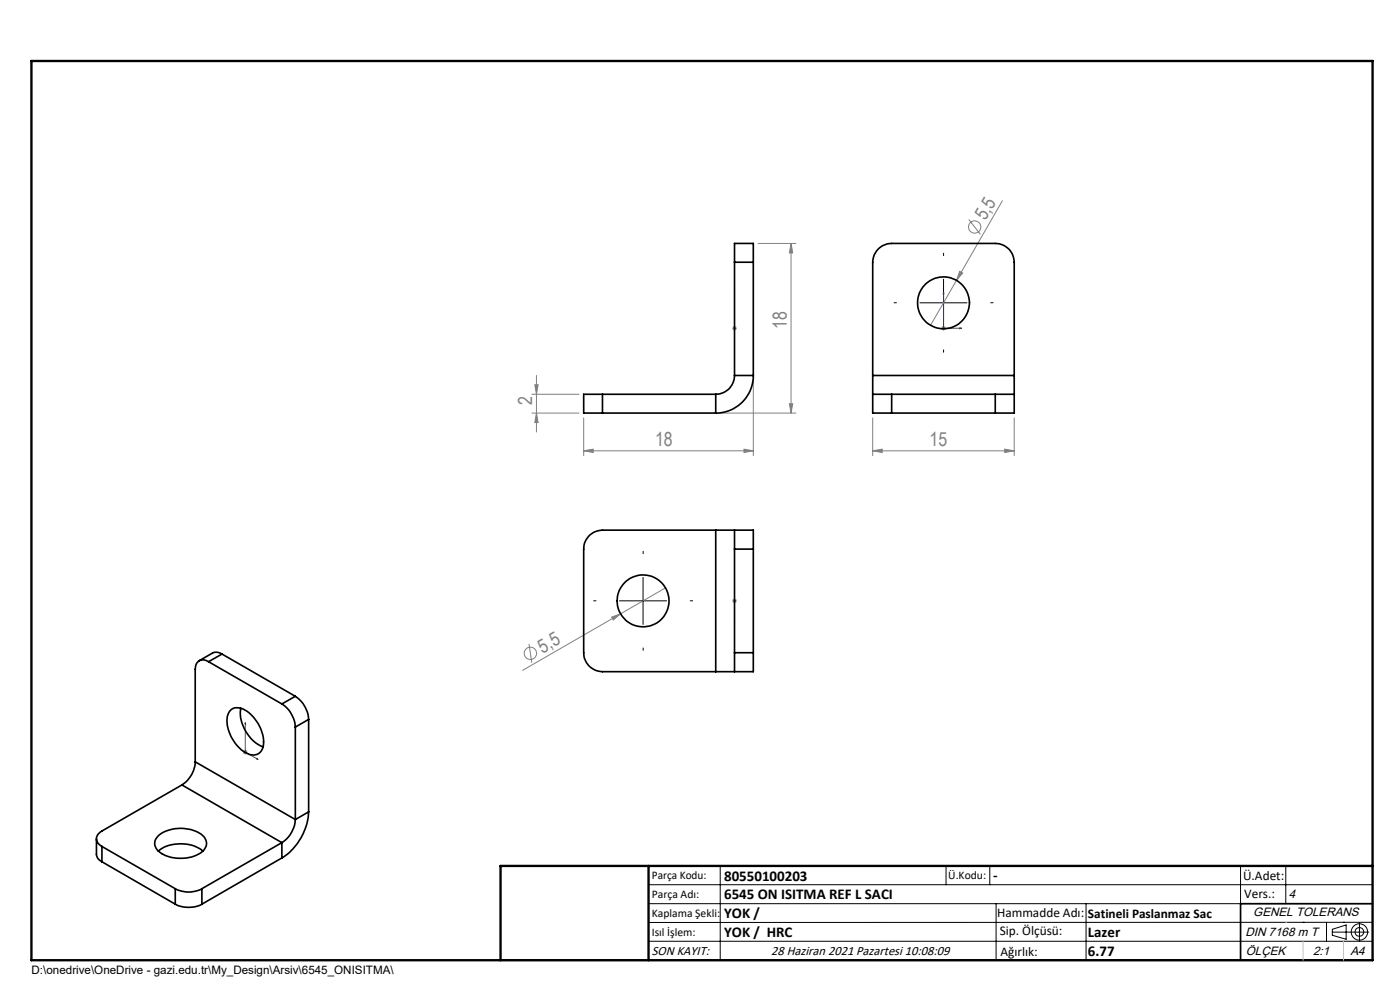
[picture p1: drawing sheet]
<svg xmlns="http://www.w3.org/2000/svg" width="297mm" height="210mm" viewBox="0 0 297 210" stroke-linecap="round" stroke-linejoin="round" font-family="sans-serif">
<g fill="none" stroke="#808080" stroke-width=".21">
<path d="M160.8 51.6h8M167.8 51.6l.4 2h-.7zM167.8 51.6v36M202.9 59.5l-5.5 9.5M203.6 57.6l.6 .3-1.3 1.6zM205.5 46.6l2.5 3.1M212.7 42.6l-9.8 16.9M113.8 79.6v12M155.3 69.6h1M155.5 69.3l.7 .7M155.8 69.1v1M156.2 69.3l-.7 .7"/>
<path d="M199.6 69.6h1.1M199.8 69.3l.7 .7M200.2 69.1v1M200.5 69.3l-.7 .7M112.8 87.6h10M112.8 83.6h10M113.5 81.6h.7l-.4 2zM113.8 87.6l.4 2h-.7zM123.8 95.6l2-.3v.7zM123.8 88.6v8.1M123.8 95.6h36M152.8 87.6h16"/>
<path d="M157.8 95.3l2 .3-2 .4zM159.8 80.6v16.1M167.5 85.6h.7l-.4 2zM185.1 95.6l2-.3v.7zM185.1 95.6h30.1M185.1 88.6v8.1M213.1 95.3l2.1 .3-2.1 .4zM215.2 88.6v8.1M112.2 136.6l.6 4M129.8 130.9l1.9-.7-1.6 1.3zM131.7 130.2l-20.8 12M141.2 124.7l-9.5 5.5"/>
<path d="M155.3 127.5h1M155.5 127.1l.7 .7M155.8 127v1M156.2 127.1l-.7 .7M51.5 159.6h1M51.7 159.2l.7 .7M52 159.1v.9M52.4 159.2l-.7 .7"/>
<circle cx="206.8" cy="48.1" r="1.31"/>
<circle cx="112.5" cy="138.6" r="1.32"/>
</g>
<g fill="none" stroke="#000" stroke-width=".21">
<path d="M200.2 59.2v10M195.2 64.2h9.9M131.4 127.5h10M136.4 122.5v10M137.6 187.7h153.6M137.6 191.7h153.6M137.6 199.7h153.6M152.8 183.7v20M200.7 183.7v4M210 183.7v4M211.3 191.7v12M230.4 191.7v12"/>
<path d="M263.2 183.7v20M272.8 183.7v8M276.4 195.6h.1M281.4 195.6v4.1M282.6 197.7h7.8M282.6 197.1l3-.9v3l-3-.8zM285 195.6h.1M288.4 195.8v3.8M291.2 195.6l-153.6 .1"/>
<circle cx="288.4" cy="197.7" r="1.74"/>
<circle cx="288.4" cy="197.7" r=".93"/>
</g>
<g fill="none" stroke="#00f" stroke-width=".21">
<path d="M155.8 69.5v.2zM155.8 61.9v.4v-.4M155.8 69.6h.1M155.8 61.9v7.7M200.2 61.9v.4h-.1zM200.2 61.9v7.7h3.8M203.6 69.5l.4 .1-.4 .1zM155.8 131.3v-.4v.4M155.8 127.4v.2zM155.8 127.5h.1M155.8 127.5v3.8M52 153.3l.1 .3-.1-.1z"/>
<path d="M52 153.3v6.3l2.8 1.5M54.5 160.9l.3 .2-.3-.1z"/>
</g>
<path d="M200.2 54.2v-.5M190.2 64.2h-.5M200.2 74.2v.5M210.2 64.2h.5M136.4 117.4v-.5M126.4 127.4h-.5M136.4 137.4v.5M146.4 127.4h.5" fill="none" stroke="#000" stroke-width=".21" stroke-dasharray="15.2 1.3 1.3 1.3"/>
<path d="M291.2 191.7h-28v12M106.2 203.7h185" fill="none" stroke="#000" stroke-width=".35"/>
<path d="M6.7 12.9h284.5v190.8h-284.5zM137.6 183.7v20M291.2 183.7h-185v20" fill="none" stroke="#000" stroke-width=".5"/>
<path d="M272.8 195.6h.1M276.4 199.7v4M285 199.7v4" fill="none" stroke="#c0c0c0" stroke-width=".21"/>
<g fill="#00f">
<path d="M54.5 160.9l.3 .2-.3-.1zM52 153.3l.1 .3-.1-.1zM155.8 69.5v.2zM155.8 61.9v.4z"/>
<path d="M155.8 130.9v.4zM155.8 127.4v.2z"/>
<path d="M203.6 69.5l.4 .1-.4 .1zM200.2 61.9v.4h-.1z"/>
</g>
<g fill="#808080">
<path d="M129.8 130.9l1.9-.7-1.6 1.3z"/>
<path d="M203.6 57.6l.6 .3-1.3 1.6z"/>
<path d="M157.8 95.3l2 .3-2 .4zM123.8 95.6l2-.3v.7z"/>
<path d="M167.5 85.6h.7l-.4 2zM167.8 51.6l.4 2h-.7zM113.8 87.6l.4 2h-.7zM113.5 81.6h.7l-.4 2z"/>
<path d="M185.1 95.6l2-.3v.7zM213.1 95.3l2.1 .3-2.1 .4z"/>
</g>
<g fill="none" stroke="#000" stroke-width=".35">
<path d="M155.8 55.6v-4h4v4M155.8 55.6v24M155.8 55.6h4M159.8 55.6v24M155.8 79.6a4 4 0 0 1-4 4M155.8 79.6h4M159.8 79.6a7.9 7.9 0 0 1-8 8M185.1 79.6v4M185.1 79.6v-24a4 4 0 0 1 4.1-4h21.9a4 4 0 0 1 4.1 4v24M185.1 79.6h30.1M215.2 79.6v4M127.8 83.6h-4v4h4"/>
<path d="M127.8 87.6h24M127.8 83.6v4M127.8 83.6h24M151.8 83.6v4M185.1 83.6v4h4.1M185.1 83.6h4.1M189.2 87.6h21.9M189.2 83.6h21.9M189.2 83.6v4M211.1 83.6h4.1M211.1 83.6v4M215.2 83.6v4h-4.1"/>
<path d="M151.8 112.5h4M151.8 112.5h-24a4 4 0 0 0-4 4v22a4 4 0 0 0 4 4h24M151.8 112.5v30M155.8 112.5h4v4M155.8 112.5v4M155.8 116.5v22M155.8 116.5h4M159.8 116.5v22M47.1 138.7a2.01 2.01 0 0 0-2-.2l-2.8 1.7M47.1 138.7l-2.9 1.7M47.1 138.7l15.6 9M155.8 138.5v4"/>
<path d="M155.8 138.5h4M159.8 138.5v4h-4M44.2 140.4a1.73 1.73 0 0 0-1.9-.2 1.73 1.73 0 0 0-.9 1.8v19.6M44.2 140.4l15.6 8.9M48.9 150.6a2.92 2.92 0 0 1 3.9 .6 7.8 7.8 0 0 1 2.9 7.6 2.3 2.3 0 0 1-3.6 .9 8 8 0 0 1-3.8-8zM51.1 150.2a8 8 0 0 0 4.7 8.2M59.8 149.3a6.3 6.3 0 0 1 2.9 4.9M62.7 147.7a6.4 6.4 0 0 1 2.8 4.9M62.7 154.2v19.6M62.7 147.7l-2.9 1.6M65.5 152.6l-2.8 1.6M65.5 152.6v19.6"/>
<path d="M151.8 142.5h4M20.5 177.9v3.3a1.81 1.81 0 0 0 1.1 1.6M21.6 179.6l15.6 8.9M21.6 179.6v3.2M33.5 177.4a7.8 7.8 0 0 1 9.7 0 2.23 2.23 0 0 1-.8 3.6 8.2 8.2 0 0 1-8.9-.5 2.07 2.07 0 0 1 0-3.1zM38.6 166.5l-17 9.8a1.74 1.74 0 0 0-1.1 1.6 1.74 1.74 0 0 0 1.1 1.7M38.6 166.5l21.2 12.2M41.4 161.6a6.1 6.1 0 0 1-2.8 4.9M41.4 161.6l21.3 12.2M59.8 178.7l-17 9.8M59.8 178.7v3.3M62.7 173.8a6.3 6.3 0 0 1-2.9 4.9"/>
<path d="M65.5 172.2a12.4 12.4 0 0 1-5.7 9.8M65.5 172.2l-2.8 1.6M21.6 182.8l15.6 9M33.6 180.5a8 8 0 0 1 9.4 0M37.2 188.5a6 6 0 0 0 5.6 0M37.2 191.8a6.2 6.2 0 0 0 5.6 0M37.2 188.5v3.3M42.8 188.5v3.3M59.8 182l-17 9.8"/>
<circle cx="200.2" cy="64.2" r="5.5"/>
<circle cx="136.4" cy="127.5" r="5.5"/>
</g>
<g font-size="4.1" fill="#808080">
<text x="209.1" y="47" transform="rotate(-60 209.1 47)">5,5</text>
<text x="166.9" y="69.7" transform="rotate(-90 166.9 69.7)">18</text>
<text x="112.9" y="85.9" transform="rotate(-90 112.9 85.9)">2</text>
<text x="139" y="94.7">18</text>
<text x="197.2" y="94.7">15</text>
<text x="115.1" y="138.7" transform="rotate(-30 115.1 138.7)">5,5</text>
</g>
<g font-size="3.2">
<text x="153.6" y="186.8">80550100203</text>
<text x="153.6" y="190.8">6545 ON ISITMA REF L SACI</text>
<text x="210.7" y="186.6">-</text>
<text x="153.6" y="194.8">YOK /</text>
<text x="153.6" y="198.8">YOK / HRC</text>
<text x="230.8" y="198.7">Lazer</text>
<text x="230.8" y="202.8">6.77</text>
</g>
<g font-size="2.8">
<text x="263.7" y="186.7">Ü.Adet:</text>
<text x="263.9" y="190.5">Vers.:</text>
<text x="211.5" y="194.5">Hammadde Adı:</text>
<text x="230.8" y="194.7">Satineli Paslanmaz Sac</text>
<text x="138.3" y="202.6">SON KAYIT:</text>
<text x="163.6" y="202.6">28 Haziran 2021 Pazartesi 10:08:09</text>
<text x="212.1" y="198.4">Sip. Ölçüsü:</text>
<text x="212.2" y="202.7">Ağırlık:</text>
</g>
<g font-size="2.6">
<text x="273.4" y="190.4">4</text>
<text x="265.9" y="194.4">GENEL TOLERANS</text>
<text x="264.2" y="198.5">DIN 7168 m T</text>
<text x="264.3" y="202.6">ÖLÇEK</text>
<text x="278.5" y="202.6">2:1</text>
<text x="286.5" y="202.6">A4</text>
</g>
<g font-size="2.5">
<text x="138.3" y="186.4">Parça Kodu:</text>
<text x="138.3" y="190.5">Parça Adı:</text>
<text x="201.2" y="186.5">Ü.Kodu:</text>
<text x="138.3" y="194.5">Kaplama Şekli:</text>
<text x="138.3" y="198.6">Isıl İşlem:</text>
<text x="6.7" y="206.7">D:\onedrive\OneDrive - gazi.edu.tr\My_Design\Arsiv\6545_ONISITMA\</text>
</g>
</svg>
